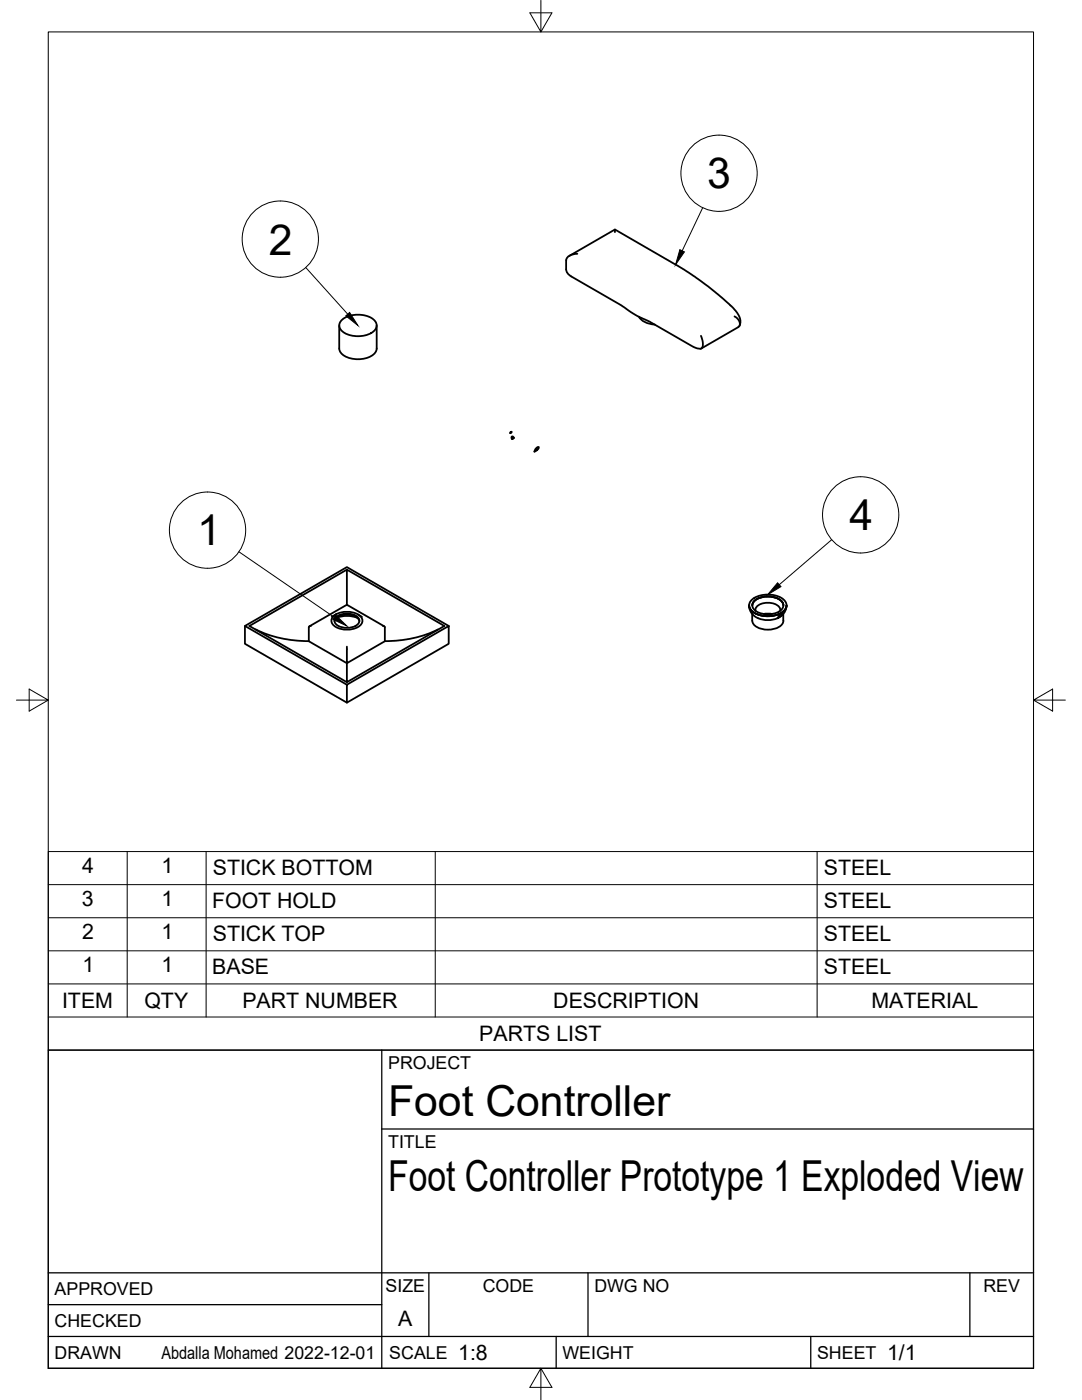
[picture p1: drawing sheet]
<svg xmlns="http://www.w3.org/2000/svg" width="216mm" height="279mm" viewBox="0 0 216 279" stroke-linecap="round" stroke-linejoin="round" font-family="sans-serif">
<!-- layer: Visible -->
<g fill="none" stroke="#000" stroke-width=".36">
<path d="M113.6 51.1l9.1-5.3 13.9 8 4.5 3.2 2.7 2.2a13.2 13.2 0 0 1 3.7 3.9l.2 .9-.1 1M115.2 50.7a1.99 1.99 0 0 0-2.2 1.2v1.8a1.71 1.71 0 0 0 1 1.5l9.9 5.7 3.1 2.1 2.6 1.2 8.7 5 .8 .3a.8 .8 0 0 0 1-.1 .8 .8 0 0 0 .2-.9l-.4-1.5M122.7 45.8v.5M67.7 65v4.5a2.85 2.85 0 0 0 2.9 2.1 4.5 4.5 0 0 0 4.5-1.6l.1-5M68.2 63.8a5.5 5.5 0 0 1 6.4 0 1.54 1.54 0 0 1-.5 2.7 5.6 5.6 0 0 1-5.9-.4 1.43 1.43 0 0 1 0-2.3zM127.5 63.2a3.7 3.7 0 0 0 3.2 1.6M146.6 63.1l.1 .1a1.29 1.29 0 0 1 .6 2.1l-7.4 4.3M101.8 86.3l.2-.1 .1 .1a.15 .15 0 0 1-.1 .2 .15 .15 0 0 1-.2-.2zM102.5 87.4a.24 .24 0 0 1-.4 .1 .24 .24 0 0 1 .1-.4l.3 .2-.3 .3M107 89.5l.3-.3a.19 .19 0 0 1 .3 .2 .19 .19 0 0 1-.2 .2l-.8 .5zM69.2 113.7l-19.4 11.2 19.4 11.2M150 119.7a5.5 5.5 0 0 1 6.4 0 1.54 1.54 0 0 1-.5 2.6 5.6 5.6 0 0 1-5.9-.4 1.43 1.43 0 0 1 0-2.2z"/>
<path d="M150.5 119.9a4.5 4.5 0 0 1 5.4 0 1.27 1.27 0 0 1-.5 2.2 4.6 4.6 0 0 1-4.9-.4 1.17 1.17 0 0 1 0-1.8zM48.9 124.9v3.6l20.3 11.7M51 125.6a23.6 23.6 0 0 0 10.6 2.4M61.6 125.2v2.8M61.7 125l7.5-4.3 7.5 4.3M62.1 124.9l-.5 .3M66.5 123a4.5 4.5 0 0 1 5.4 0 1.27 1.27 0 0 1-.5 2.1 4.6 4.6 0 0 1-4.9-.3 1.17 1.17 0 0 1 0-1.8zM66.7 124a2.32 2.32 0 0 1 2.5-1.3 2.32 2.32 0 0 1 2.5 1.3M67 122.6l-.8 .5M67.1 123.2a3.4 3.4 0 0 1 4.5 .3 1.24 1.24 0 0 1-1.1 1.6 3.3 3.3 0 0 1-3.7-.9v-.7zM67.2 123.3l1.1-.3 1.2-.1 1.8 .4M69.2 120.8v-7.1l19.5 11.2-19.5 11.2v-3.7l-7.6-4.4"/>
<path d="M71.4 122.6l.8 .5M76.4 124.9l.4 .3v2.8l-7.6 4.4v-3.3M87.4 125.6a23.6 23.6 0 0 1-10.6 2.4M89.5 124.9l-20.3 11.8v3.5l20.3-11.7v-3.6l-20.3-11.7-20.3 11.7 20.3 11.8M149.5 120.8a2.85 2.85 0 0 0 1.8 2.6M149.5 120.8h.1M149.5 120.8a2.85 2.85 0 0 0 2.9 2.1 4.5 4.5 0 0 0 4.5-1.6l.1-.5M150.1 122.5v1.4M150.1 123.9a2.37 2.37 0 0 0 2.4 1.7 3.7 3.7 0 0 0 3.7-1.3l.1-.4M150.1 120.8a2.37 2.37 0 0 1 2.4-1.7 3.7 3.7 0 0 1 3.7 1.3l.1 .4M150.8 121.9a1.55 1.55 0 0 1 1.5-1.5 3.3 3.3 0 0 1 3.3 .9l.1 .6M151.3 123.4l1.1 .3 1.1 .1 1.6-.4"/>
<path d="M152.4 122.5h1.7M155.3 123.3l-.2 .1M155.6 123.1l-.3 .2M155.7 122.6l.1-.2a.2 .2 0 0 1 .3 .1 .2 .2 0 0 1-.1 .3l-.8 .5zM156.3 122.5v1.4M156.9 120.8l-.4 1.4-.8 .8M156.9 120.8h.1"/>
</g>
<!-- layer: Border -->
<path d="M9.6 6.4h196.6v266.7h-196.6zM107.9 0v6.4l-2.2-3.8h4.4l-2.2 3.8M3.3 139.7h6.3l-3.8-2.2v4.4l3.8-2.2M206.2 139.7l3.8 2.2v-4.4l-3.8 2.2h6.4M107.9 273.1l2.2 3.8h-4.4l2.2-3.8v6.3" fill="none" stroke="#000" stroke-width=".2"/>
<!-- layer: Titleblock -->
<path d="M9.6 209.6h196.6v63.5h-196.6zM76.2 209.6v63.5M76.2 225.3h130M9.6 254h196.6M85.6 254v12.7M117.3 254v12.7M193.5 254v12.7M9.6 266.7h196.6M9.6 260.4h66.6M111 266.7v6.4M161.8 266.7v6.4" fill="none" stroke="#000" stroke-width=".25"/>
<!-- layer: Parts Lists -->
<path d="M9.6 169.9h196.6v39.7h-196.6zM9.6 176.6h196.6M25.4 169.9v33.1M41.1 169.9v33.1M86.8 169.9v33.1M163 169.9v33.1M9.6 196.4h196.6M9.6 189.8h196.6M9.6 183.2h196.6M9.6 203h196.6" fill="none" stroke="#000" stroke-width=".2"/>
<!-- layer: Balloons -->
<g fill="none" stroke="#000" stroke-width=".2">
<path d="M61 53.4l8.4 9.3M140.2 41.5l-4.1 8.6M47.7 110.1l19 13.1M165.9 107.7l-10.4 9"/>
<circle cx="143.5" cy="34.6" r="7.6"/>
<circle cx="55.9" cy="47.7" r="7.6"/>
<circle cx="41.4" cy="105.8" r="7.6"/>
<circle cx="171.7" cy="102.8" r="7.6"/>
</g>
<path d="M135.7 49.8l.9 .5-1.8 2.5zM69 63l.8-.6 1.6 2.6zM155.2 116.3l.6 .8-2.6 1.6zM67 122.8l2.2 2.1-2.8-1.3z" fill="#000" stroke="#000" stroke-width=".2"/>
<g font-size="8.5">
<text x="141.1" y="37.6">3</text>
<text x="53.7" y="50.8">2</text>
<text x="169.5" y="105.8">4</text>
<text x="39.4" y="108.9">1</text>
<text x="77.4" y="222.8">Foot Controller</text>
<text x="77.4" y="237.8">Foot Controller Prototype 1 Exploded View</text>
</g>
<g font-size="4.3">
<text x="16.4" y="174.3">4</text>
<text x="32.2" y="174.3">1</text>
<text x="42.5" y="174.6">STICK BOTTOM</text>
<text x="164.4" y="174.6">STEEL</text>
<text x="16.3" y="180.9">3</text>
<text x="32.2" y="180.9">1</text>
<text x="42.3" y="181.2">FOOT HOLD</text>
<text x="164.4" y="181.2">STEEL</text>
<text x="16.4" y="187.5">2</text>
<text x="32.2" y="187.5">1</text>
<text x="42.5" y="187.8">STICK TOP</text>
<text x="164.4" y="187.8">STEEL</text>
<text x="16.5" y="194.1">1</text>
<text x="32.2" y="194.1">1</text>
<text x="42.4" y="194.4">BASE</text>
<text x="164.4" y="194.4">STEEL</text>
<text x="12.4" y="201.2">ITEM</text>
<text x="28.8" y="201.1">QTY</text>
<text x="48.4" y="201.2">PART NUMBER</text>
<text x="110.4" y="201.2">DESCRIPTION</text>
<text x="173.9" y="201.2">MATERIAL</text>
<text x="95.6" y="207.8">PARTS LIST</text>
<text x="79.5" y="264.5">A</text>
<text x="91.4" y="271.4">1:8</text>
<text x="177" y="271.4">1/1</text>
</g>
<g font-size="3.5">
<text x="77.4" y="213.4">PROJECT</text>
<text x="77.4" y="229.1">TITLE</text>
<text x="76.9" y="257.8">SIZE</text>
<text x="96.3" y="257.8">CODE</text>
<text x="118.6" y="257.8">DWG NO</text>
<text x="196.2" y="257.8">REV</text>
<text x="10.9" y="258.5">APPROVED</text>
<text x="10.9" y="264.8">CHECKED</text>
<text x="10.9" y="271.2">DRAWN</text>
<text x="32.2" y="271.2">Abdalla Mohamed 2022-12-01</text>
<text x="77.7" y="271.2">SCALE</text>
<text x="112.2" y="271.2">WEIGHT</text>
<text x="163" y="271.2">SHEET</text>
</g>
</svg>
